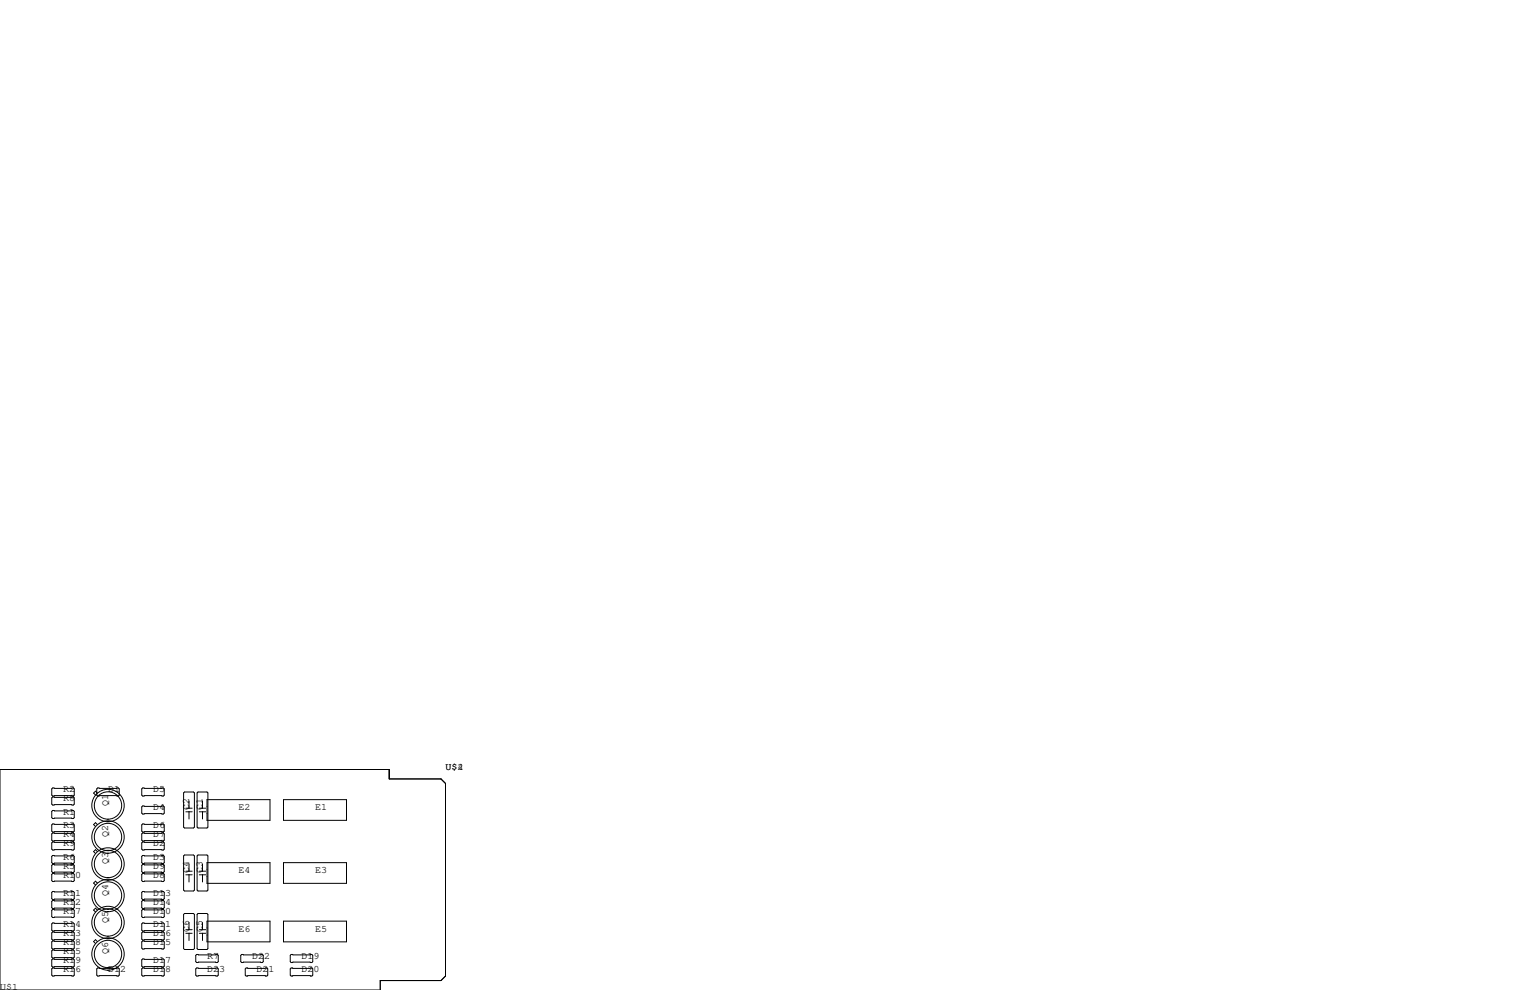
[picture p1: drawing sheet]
<svg xmlns="http://www.w3.org/2000/svg" width="432mm" height="279mm" viewBox="0 0 432 279" stroke-linecap="round" stroke-linejoin="round" font-family="sans-serif">
<g fill="none" stroke="#000" stroke-width=".28">
<path d="M0 217.2h109.9v2.6h14.6l1.2 1.3v54.4l-1.2 1.2h-17.2v2.7h-107.3zM14.9 228.7h5.8l.3 .3v1.8l-.3 .2h-5.8l-.3-.2v-1.8zM14.9 222.4h5.8l.3 .2v1.8l-.3 .3h-5.8l-.3-.3v-1.8zM14.9 224.9h5.8l.3 .3v1.7l-.3 .3h-5.8l-.3-.3v-1.7zM14.9 232.5h5.8l.3 .3v1.8l-.3 .2h-5.8l-.3-.2v-1.8zM14.9 235.1h5.8l.3 .2v1.8l-.3 .3h-5.8l-.3-.3v-1.8zM14.9 237.6h5.8l.3 .3v1.7l-.3 .3h-5.8l-.3-.3v-1.7zM27.5 223.8l-.6-.5-.5 .5 .5 .6M27.5 232.7l-.6-.5-.5 .5 .5 .5M27.6 222.4h5.8l.3 .2v1.8l-.3 .3h-5.8l-.3-.3v-1.8zM40.3 222.4h5.8l.3 .2v1.8l-.3 .3h-5.8l-.3-.3v-1.8zM40.3 235.1h5.8l.3 .2v1.8l-.3 .3h-5.8l-.3-.3v-1.8z"/>
<path d="M40.3 237.6h5.8l.3 .3v1.7l-.3 .3h-5.8l-.3-.3v-1.7zM40.3 227.5h5.8l.3 .2v1.8l-.3 .2h-5.8l-.3-.2v-1.8zM40.3 232.5h5.8l.3 .3v1.8l-.3 .2h-5.8l-.3-.2v-1.8zM52.1 223.5h2.5l.3 .3v9.6l-.3 .3h-2.5l-.3-.3v-9.6zM52.5 228.1h1.7M52.5 229.1h1.7M53.3 226.1v2M53.3 229.1v2M55.6 223.8l.3-.3h2.5l.3 .3v9.6l-.3 .3h-2.5l-.3-.3zM56.3 228.1h1.7M56.3 229.1h1.7M57.2 226.1v2"/>
<path d="M57.2 229.1v2M58.4 225.7h17.8v5.8h-17.8zM80 225.7h17.8v5.8h-17.8zM14.9 241.4h5.8l.3 .3v1.8l-.3 .2h-5.8l-.3-.2v-1.8zM14.9 244h5.8l.3 .2v1.8l-.3 .3h-5.8l-.3-.3v-1.8zM14.9 246.5h5.8l.3 .3v1.7l-.3 .3h-5.8l-.3-.3v-1.7zM14.9 251.6h5.8l.3 .2v1.8l-.3 .3h-5.8l-.3-.3v-1.8zM14.9 254.1h5.8l.3 .3v1.8l-.3 .2h-5.8l-.3-.2v-1.8zM14.9 256.7h5.8l.3 .2v1.8l-.3 .3h-5.8l-.3-.3v-1.8zM27.5 249.2l-.6-.5-.5 .5 .5 .6M27.5 240.3l-.6-.5-.5 .5 .5 .6M27.5 256.8l-.6-.5-.5 .5 .5 .6"/>
<path d="M40 254.4l.3-.3h5.8l.3 .3v1.8l-.3 .2h-5.8l-.3-.2zM40 256.9l.3-.2h5.8l.3 .2v1.8l-.3 .3h-5.8l-.3-.3zM40 246.8l.3-.3h5.8l.3 .3v1.7l-.3 .3h-5.8l-.3-.3zM40 251.8l.3-.2h5.8l.3 .2v1.8l-.3 .3h-5.8l-.3-.3zM40.3 241.4h5.8l.3 .3v1.8l-.3 .2h-5.8l-.3-.2v-1.8zM40.3 244h5.8l.3 .2v1.8l-.3 .3h-5.8l-.3-.3v-1.8zM51.8 241.6l.3-.3h2.5l.3 .3v9.6l-.3 .3h-2.5l-.3-.3zM51.8 258.1l.3-.3h2.5l.3 .3v9.6l-.3 .3h-2.5l-.3-.3zM52.5 245.9h1.7M52.5 246.9h1.7M53.3 243.8v2.1M53.3 246.9v2"/>
<path d="M55.6 241.6l.3-.3h2.5l.3 .3v9.6l-.3 .3h-2.5l-.3-.3zM55.6 258.1l.3-.3h2.5l.3 .3v9.6l-.3 .3h-2.5l-.3-.3zM56.3 245.9h1.7M56.3 246.9h1.7M57.2 243.8v2.1M57.2 246.9v2M58.4 243.5h17.8v5.8h-17.8zM58.4 260h17.8v5.8h-17.8zM80 243.5h17.8v5.8h-17.8zM80 260h17.8v5.8h-17.8zM14.6 263.3l.3-.3h5.8l.3 .3v1.7l-.3 .3h-5.8l-.3-.3zM14.6 265.8l.3-.2h5.8l.3 .2v1.8l-.3 .2h-5.8l-.3-.2z"/>
<path d="M14.6 268.4l.3-.3h5.8l.3 .3v1.7l-.3 .3h-5.8l-.3-.3zM14.6 270.9l.3-.3h5.8l.3 .3v1.8l-.3 .2h-5.8l-.3-.2zM14.6 273.4l.3-.2h5.8l.3 .2v1.8l-.3 .3h-5.8l-.3-.3zM14.9 260.5h5.8l.3 .2v1.8l-.3 .3h-5.8l-.3-.3v-1.8zM27.5 265.7l-.6-.5-.5 .5 .5 .6M27.6 273.2h5.8l.3 .2v1.8l-.3 .3h-5.8l-.3-.3v-1.8zM40 273.4l.3-.2h5.8l.3 .2v1.8l-.3 .3h-5.8l-.3-.3zM40 260.7l.3-.2h5.8l.3 .2v1.8l-.3 .3h-5.8l-.3-.3zM40 263.3l.3-.3h5.8l.3 .3v1.7l-.3 .3h-5.8l-.3-.3zM40 265.8l.3-.2h5.8l.3 .2v1.8l-.3 .2h-5.8l-.3-.2zM40 270.9l.3-.3h5.8l.3 .3v1.8l-.3 .2h-5.8l-.3-.2zM52.5 262.4h1.7"/>
<path d="M52.5 263.4h1.7M53.3 260.3v2.1M53.3 263.4v2M55.2 269.6l.3-.2h5.8l.3 .2v1.8l-.3 .3h-5.8l-.3-.3zM55.2 273.4l.3-.2h5.8l.3 .2v1.8l-.3 .3h-5.8l-.3-.3zM56.3 262.4h1.7M56.3 263.4h1.7M57.2 260.3v2.1M57.2 263.4v2M67.9 269.6l.3-.2h5.8l.3 .2v1.8l-.3 .3h-5.8l-.3-.3zM69.2 273.4l.3-.2h5.8l.3 .2v1.8l-.3 .3h-5.8l-.3-.3zM81.9 269.6l.3-.2h5.8l.3 .2v1.8l-.3 .3h-5.8l-.3-.3z"/>
<path d="M81.9 273.4l.3-.2h5.8l.3 .2v1.8l-.3 .3h-5.8l-.3-.3z"/>
<circle cx="30.5" cy="236.2" r="4.6"/>
<circle cx="30.5" cy="227.3" r="4.6"/>
<circle cx="30.5" cy="236.2" r="3.9"/>
<circle cx="30.5" cy="227.3" r="3.9"/>
<circle cx="30.5" cy="252.7" r="4.6"/>
<circle cx="30.5" cy="243.8" r="4.6"/>
<circle cx="30.5" cy="252.7" r="3.9"/>
<circle cx="30.5" cy="243.8" r="3.9"/>
<circle cx="30.5" cy="260.3" r="4.6"/>
<circle cx="30.5" cy="269.2" r="4.6"/>
<circle cx="30.5" cy="269.2" r="3.9"/>
<circle cx="30.5" cy="260.3" r="3.9"/>
</g>
<g font-size="2.8">
<text x="125.7" y="217.2">U$4</text>
<text x="129.1" y="217.2">2</text>
<text x="17.8" y="223.5">R2</text>
<text x="17.8" y="226.1">R8</text>
<text x="30.5" y="227.3" transform="rotate(-90 30.5 227.3)">Q1</text>
<text x="30.5" y="223.5">D1</text>
<text x="43.2" y="223.5">D5</text>
<text x="17.8" y="229.9">R1</text>
<text x="17.8" y="233.7">R3</text>
<text x="43.2" y="228.6">D4</text>
<text x="43.2" y="233.7">D6</text>
<text x="53.3" y="228.6" transform="rotate(-90 53.3 228.6)">C2</text>
<text x="57.1" y="228.6" transform="rotate(-90 57.1 228.6)">C1</text>
<text x="67.3" y="228.6">E2</text>
<text x="88.9" y="228.6">E1</text>
<text x="17.8" y="236.2">R4</text>
<text x="17.8" y="238.8">R9</text>
<text x="30.5" y="236.2" transform="rotate(-90 30.5 236.2)">Q2</text>
<text x="43.2" y="238.8">D2</text>
<text x="43.2" y="236.2">D7</text>
<text x="17.8" y="245.1">R5</text>
<text x="17.8" y="242.6">R6</text>
<text x="30.5" y="243.8" transform="rotate(-90 30.5 243.8)">Q3</text>
<text x="43.2" y="242.6">D3</text>
<text x="43.2" y="245.1">D9</text>
<text x="17.8" y="247.6">R10</text>
<text x="43.2" y="247.6">D8</text>
<text x="53.3" y="246.4" transform="rotate(-90 53.3 246.4)">C4</text>
<text x="57.1" y="246.4" transform="rotate(-90 57.1 246.4)">C3</text>
<text x="67.3" y="246.4">E4</text>
<text x="88.9" y="246.4">E3</text>
<text x="17.8" y="252.7">R11</text>
<text x="17.8" y="255.3">R12</text>
<text x="17.8" y="257.8">R17</text>
<text x="30.5" y="252.7" transform="rotate(-90 30.5 252.7)">Q4</text>
<text x="43.2" y="257.8">D10</text>
<text x="43.2" y="252.7">D13</text>
<text x="43.2" y="255.3">D14</text>
<text x="17.8" y="261.6">R14</text>
<text x="30.5" y="260.3" transform="rotate(-90 30.5 260.3)">Q5</text>
<text x="43.2" y="261.6">D11</text>
<text x="53.3" y="262.9" transform="rotate(-90 53.3 262.9)">C6</text>
<text x="57.1" y="262.9" transform="rotate(-90 57.1 262.9)">C5</text>
<text x="67.3" y="262.9">E6</text>
<text x="88.9" y="262.9">E5</text>
<text x="17.8" y="264.2">R13</text>
<text x="17.8" y="269.2">R15</text>
<text x="17.8" y="266.7">R18</text>
<text x="30.5" y="269.2" transform="rotate(-90 30.5 269.2)">Q6</text>
<text x="43.2" y="266.7">D15</text>
<text x="43.2" y="264.2">D16</text>
<text x="17.8" y="274.3">R16</text>
<text x="17.8" y="271.8">R19</text>
<text x="30.5" y="274.3">D12</text>
<text x="43.2" y="271.8">D17</text>
<text x="43.2" y="274.3">D18</text>
<text x="58.4" y="270.5">R7</text>
<text x="58.4" y="274.3">D23</text>
<text x="71.1" y="270.5">D22</text>
<text x="72.4" y="274.3">D21</text>
<text x="85.1" y="274.3">D20</text>
<text x="85.1" y="270.5">D19</text>
<text x="0" y="279.4">U$1</text>
</g>
</svg>
